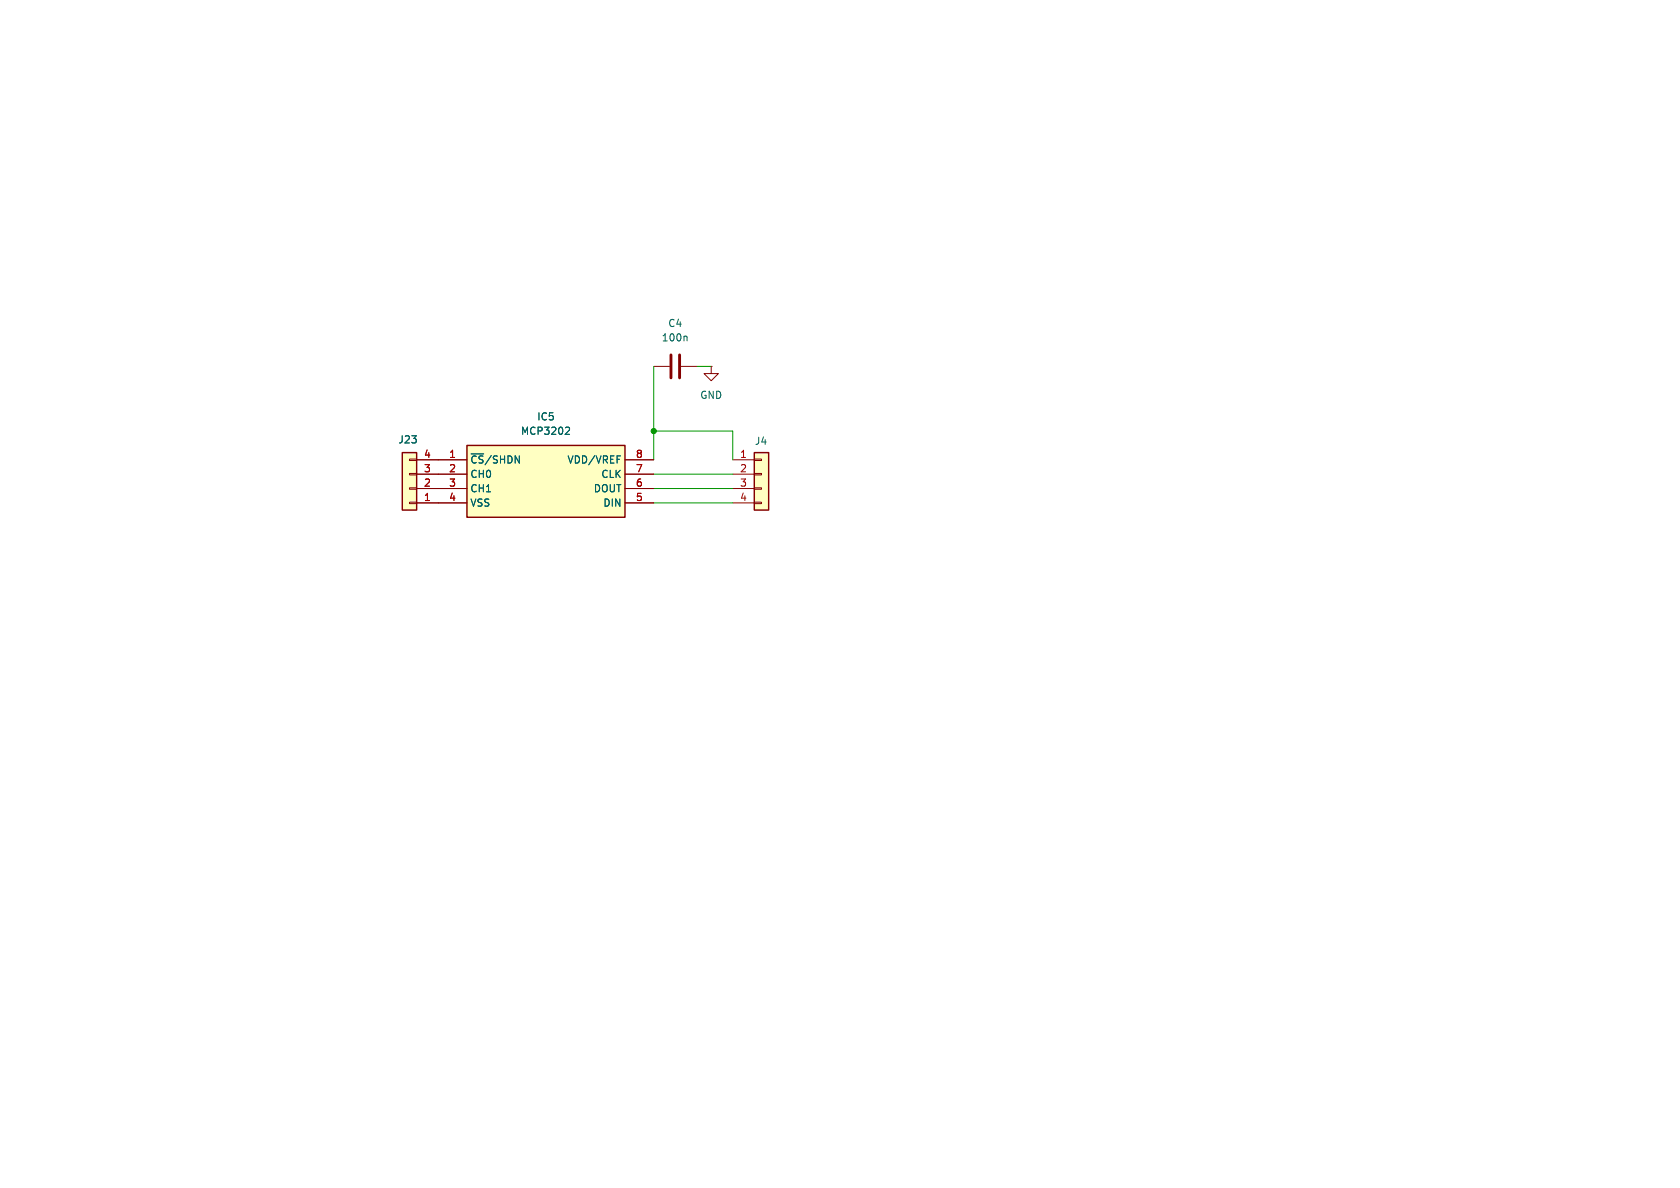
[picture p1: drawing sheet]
<svg xmlns="http://www.w3.org/2000/svg" width="297mm" height="210mm" viewBox="0 0 297 210" stroke-linecap="round" stroke-linejoin="round" font-family="sans-serif">
<path d="M71.1 80h2.6v10.2h-2.6z" fill="#ffffc2"/>
<path d="M71.1 80h2.6v10.2h-2.6z" fill="none" stroke="#840000" stroke-width=".25"/>
<path d="M72.4 88.8h1.3v.2h-1.3zM72.4 86.2h1.3v.3h-1.3zM72.4 83.7h1.3v.2h-1.3zM72.4 81.2h1.3v.2h-1.3zM73.7 88.9h3.8M73.7 86.4h3.8M73.7 83.8h3.8M73.7 81.3h3.8" fill="none" stroke="#840000" stroke-width=".18"/>
<path d="M82.5 78.7h28v12.7h-28z" fill="#ffffc2"/>
<path d="M82.5 78.7h28v12.7h-28z" fill="none" stroke="#840000" stroke-width=".25"/>
<path d="M115.6 64.8h2.8M120.4 64.8h2.8M125.7 64.8v1.2h1.3l-1.3 1.3-1.2-1.3h1.2M125.7 64.8h.1M77.5 81.3h5M77.5 83.8h5M77.5 86.4h5M77.5 88.9h5M110.5 81.3h5.1M110.5 83.8h5.1M110.5 86.4h5.1M110.5 88.9h5.1" fill="none" stroke="#840000" stroke-width=".18"/>
<path d="M121.3 59.4l.2 .2v.7M100.1 75.5l.5 .1 .1 .3-.8 .9h.8" fill="none" stroke="#006464" stroke-width=".18"/>
<path d="M118.6 62.7v4.1M120.1 62.7v4.1" fill="none" stroke="#840000" stroke-width=".51"/>
<path d="M133.3 80h2.6v10.2h-2.6z" fill="#ffffc2"/>
<path d="M133.3 80h2.6v10.2h-2.6z" fill="none" stroke="#840000" stroke-width=".25"/>
<g fill="none" stroke="#840000" stroke-width=".18">
<path d="M73.7 81.3h8.8M73.7 83.8h8.8M73.7 86.4h8.8M73.7 88.9h8.8M110.5 81.3h5.1M110.5 83.8h5.1M110.5 86.4h5.1M110.5 88.9h5.1M129.5 81.3h3.8M129.5 83.8h3.8M129.5 86.4h3.8M129.5 88.9h3.8"/>
<path d="M133.3 81.2h1.3v.2h-1.3zM133.3 83.7h1.3v.2h-1.3zM133.3 86.2h1.3v.3h-1.3zM133.3 88.8h1.3v.2h-1.3z"/>
</g>
<path d="M115.6 76.2h13.9v5.1M115.6 64.8v16.5M123.2 64.8h2.5M115.6 86.4h13.9M115.6 88.9h13.9M115.6 83.8h13.9" fill="none" stroke="#009600" stroke-width=".18"/>
<path d="M100.1 75.5l.5 .1 .1 .3-.8 .9h.8" fill="none" stroke="#006464" stroke-width=".18"/>
<circle cx="115.6" cy="76.2" r=".46" fill="#009600" stroke="#009600" stroke-width=".18"/>
<g font-size="1.8" fill="#006464">
<text x="118" y="58">C4</text>
<text x="116.9" y="60.6">100n</text>
<text x="123.7" y="70.7">GND</text>
<text x="92" y="77.1">MCP3202</text>
<text x="94.9" y="74.5">IC5</text>
<text x="70.3" y="78.6">J23</text>
<text x="83.1" y="82.1">~{CS}/SHDN</text>
<text x="100.2" y="82.1">VDD/VREF</text>
<text x="133.4" y="78.8">J4</text>
<text x="83.1" y="84.7">CH0</text>
<text x="83.1" y="87.2">CH1</text>
<text x="83.1" y="89.8">VSS</text>
<text x="104.9" y="87.2">DOUT</text>
<text x="106.2" y="84.7">CLK</text>
<text x="106.6" y="89.8">DIN</text>
</g>
<g font-size="1.8" fill="#a90000">
<text x="74.9" y="83.6">3</text>
<text x="74.9" y="81">4</text>
<text x="79.3" y="81">1</text>
<text x="79.3" y="83.6">2</text>
<text x="112.3" y="81">8</text>
<text x="112.3" y="83.6">7</text>
<text x="130.7" y="81">1</text>
<text x="130.7" y="83.6">2</text>
<text x="74.9" y="88.6">1</text>
<text x="74.9" y="86.1">2</text>
<text x="79.3" y="86.1">3</text>
<text x="79.3" y="88.6">4</text>
<text x="112.3" y="86.1">6</text>
<text x="112.3" y="88.6">5</text>
<text x="130.7" y="86.1">3</text>
<text x="130.7" y="88.6">4</text>
</g>
</svg>
